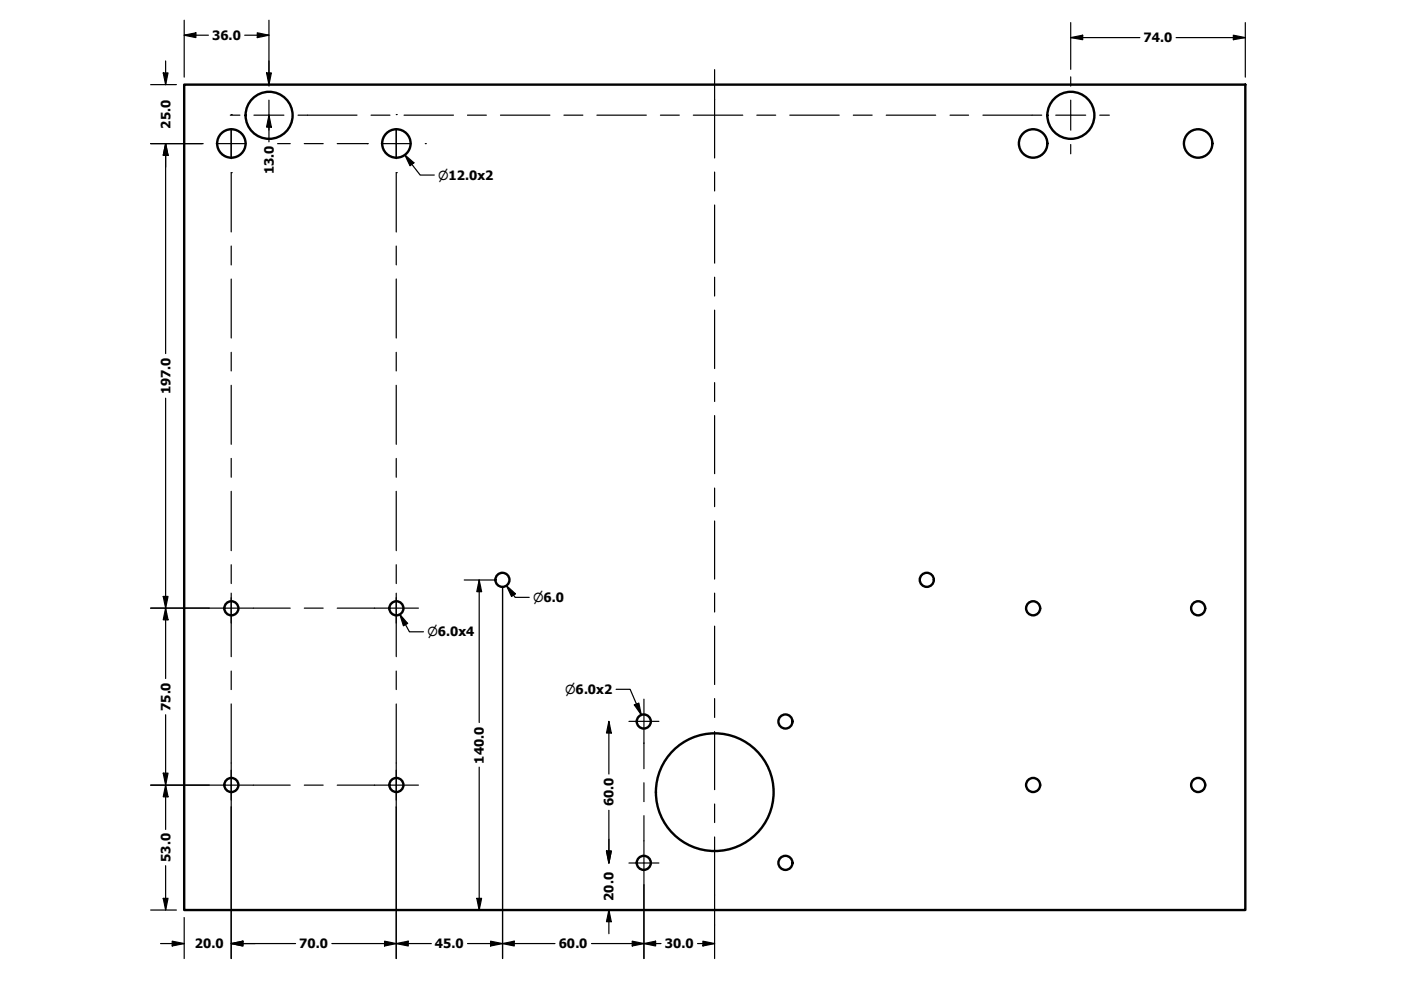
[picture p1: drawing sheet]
<svg xmlns="http://www.w3.org/2000/svg" width="297mm" height="210mm" viewBox="0 0 297 210" stroke-linecap="round" stroke-linejoin="round" font-family="sans-serif">
<!-- layer: Visible (ANSI) -->
<g fill="none" stroke="#000" stroke-width=".51">
<path d="M39.1 17.9h224.9v175h-224.9z"/>
<circle cx="49.1" cy="30.4" r="3"/>
<circle cx="57.1" cy="24.5" r="5"/>
<circle cx="84" cy="30.4" r="3"/>
<circle cx="219" cy="30.4" r="3"/>
<circle cx="227" cy="24.5" r="5"/>
<circle cx="254" cy="30.4" r="3"/>
<circle cx="49.1" cy="129" r="1.49"/>
<circle cx="84" cy="129" r="1.49"/>
<circle cx="106.5" cy="122.9" r="1.49"/>
<circle cx="196.5" cy="122.9" r="1.49"/>
<circle cx="219" cy="129" r="1.49"/>
<circle cx="254" cy="129" r="1.49"/>
<circle cx="136.5" cy="153" r="1.49"/>
<circle cx="166.5" cy="153" r="1.49"/>
<circle cx="49.1" cy="166.4" r="1.49"/>
<circle cx="84" cy="166.4" r="1.49"/>
<circle cx="151.5" cy="168" r="12.5"/>
<circle cx="219" cy="166.4" r="1.49"/>
<circle cx="254" cy="166.4" r="1.49"/>
<circle cx="136.5" cy="182.9" r="1.49"/>
<circle cx="166.5" cy="182.9" r="1.49"/>
</g>
<!-- layer: Centerline (ANSI) -->
<g fill="none" stroke="#000" stroke-width=".25">
<path d="M151.5 14.8v18.7M42.9 30.5h.1M45.8 30.5h6.4M48.8 24.4h2.1M49 24.3h.1M49 36.6h.1M49 27.3v6.3M49 36.6v12.6M53.8 24.4h6.4M58.9 30.5h2.6M63.2 24.4h12.5M64.5 30.5h4"/>
<path d="M71.5 30.5h6.5M77.9 30.5h.1M78.7 24.4h4M80.8 30.5h6.4M84 24.3h.1M84 36.6h.1M84 27.3v6.3M84 36.6v12.6M85.7 24.4h10.4M90.2 30.5h.1M99.1 24.4h4M106.1 24.4h10.5"/>
<path d="M119.6 24.4h4M126.6 24.4h10.4M140 24.4h4M147 24.4h10.5M151.5 36.5v4M160.5 24.4h4M167.4 24.4h10.5M180.9 24.4h4M187.9 24.4h10.5M201.4 24.4h4M208.4 24.4h12.5M223.8 24.4h6.4"/>
<path d="M233.2 24.4h2M49 52.2v4M49 59.2v12.5M84 52.2v4M84 59.2v12.5M151.5 43.5v12.3M151.5 58.8v4M49 74.7v3.9M84 74.7v3.9M151.5 65.8v12.3M49 81.7v12.5M49 97.2v4"/>
<path d="M84 81.7v12.5M84 97.2v4M151.5 81.1v4M151.5 88.1v12.3M49 104.2v12.5M49 119.7v4M84 104.2v12.5M84 119.7v4M151.5 103.5v3.9M151.5 110.5v12.3M44.3 128.9h17.2M49 126.7v12.5"/>
<path d="M64.5 128.9h4M71.5 128.9h17.2M84 126.7v12.5M151.5 125.8v4M151.5 132.8v12.3M49 142.3v3.9M49 149.3v21.8M84 142.3v3.9M84 149.3v21.8M136.5 148.2v14.8M151.5 148.1v4M151.5 155.1v12.3"/>
<path d="M44.3 166.5h17.2M64.5 166.5h4M71.5 166.5h17.2M136.5 166v4M136.5 172.9v14.7M151.5 170.5v3.9M151.5 177.5v18.6"/>
</g>
<!-- layer: Dimension (ANSI) -->
<g fill="none" stroke="#000" stroke-width=".25">
<path d="M31.9 17.9h5.5M34.6 15.5h1l-.5 2.4zM35.1 12.9v5M39.1 7.5l2.4-.5v1zM39.1 4.3v12.1M39.1 7.5h5.1M51.9 7.5h5.1M54.5 7l2.5 .5-2.5 .5zM56.5 15.5h1l-.5 2.4zM57 4.3v13.6M227 8l2.6-.5v.9zM227 8h14.7"/>
<path d="M227 4.8v9.9M249.4 8h14.6M261.5 7.5l2.5 .5-2.5 .4zM264 4.8v11.6M31.9 30.5h11M35.1 30.5l.5 2.4h-1zM35.1 30.5v44.5M57 24.4l.5 2.6h-1zM57 24.4v5.7M85.9 32.9l1.9 1.6-.9 .7zM85.9 32.9l3.2 4.2h3M35.1 84.4v59.5"/>
<path d="M31.9 128.9h12.4M34.6 126.5h1l-.5 2.4zM35.1 128.9l.5 2.5h-1zM84.8 130.3l1.6 1.9-.9 .5zM84.8 130.3l2 3.7h3M98.4 123h6.5M101.6 123l.5 2.4h-1zM101.6 123v30.2M106.6 124.6v78.6M107.4 124.2l1.9 1.7-.8 .6zM107.4 124.2l1.8 2.5h3M35.1 151.5v24.4"/>
<path d="M129.1 152.9l.5 2.5h-1zM129.1 152.9v11.2M130.6 146.1h3l2.4 5.4M134.5 149.5l.9-.4 .6 2.4zM31.9 166.5h12.4M34.6 163.9h1l-.5 2.6zM35.1 166.5l.5 2.4h-1zM49 171.1v32.1M84 171.1v32.1M101.6 162.7v30.2M129.1 171.8v11.2M31.9 192.9h5.5"/>
<path d="M34.6 190.5h1l-.5 2.4zM35.1 183.6v9.3M36.5 199.6l2.6 .5-2.6 .5zM39.1 194.5v8.7M81.5 199.6l2.5 .5-2.5 .5zM101.1 190.5h1l-.5 2.4zM104 199.6l2.6 .5-2.6 .5zM128.6 180.4h1l-.5 2.6zM129.1 192.9l.5 2.5h-1zM129.1 192.9v5.1M134 199.6l2.5 .5-2.5 .5zM136.5 187.6v15.6"/>
<path d="M149 199.6l2.5 .5-2.5 .5zM151.5 196.1v7.1M34 200.1h5.1M49 200.1l2.5-.5v1zM49 200.1h13.7M70.4 200.1h21M84 200.1l2.6-.5v1zM99.1 200.1h18.6M106.6 200.1l2.4-.5v1zM125.4 200.1h14.7M136.5 200.1l2.5-.5v1zM147.9 200.1h3.6"/>
</g>
<g fill="#000">
<path d="M34.6 15.5h1l-.5 2.4zM39.1 7.5l2.4-.5v1zM54.5 7l2.5 .5-2.5 .5zM56.5 15.5h1l-.5 2.4zM227 8l2.6-.5v.9zM261.5 7.5l2.5 .5-2.5 .4zM35.1 30.5l.5 2.4h-1zM57 24.4l.5 2.6h-1zM85.9 32.9l1.9 1.6-.9 .7zM34.6 126.5h1l-.5 2.4zM35.1 128.9l.5 2.5h-1zM84.8 130.3l1.6 1.9-.9 .5z"/>
<path d="M101.6 123l.5 2.4h-1zM107.4 124.2l1.9 1.7-.8 .6zM129.1 152.9l.5 2.5h-1zM134.5 149.5l.9-.4 .6 2.4zM34.6 163.9h1l-.5 2.6zM35.1 166.5l.5 2.4h-1zM34.6 190.5h1l-.5 2.4zM49 200.1l2.5-.5v1zM84 200.1l2.6-.5v1zM101.1 190.5h1l-.5 2.4zM106.6 200.1l2.4-.5v1zM128.6 180.4h1l-.5 2.6z"/>
<path d="M129.1 192.9l.5 2.5h-1zM136.5 200.1l2.5-.5v1zM36.5 199.6l2.6 .5-2.6 .5zM81.5 199.6l2.5 .5-2.5 .5zM104 199.6l2.6 .5-2.6 .5zM134 199.6l2.5 .5-2.5 .5zM149 199.6l2.5 .5-2.5 .5z"/>
</g>
<!-- layer: Center Mark (ANSI) -->
<g fill="none" stroke="#000" stroke-width=".25">
<path d="M57 16.3v2M227 16.3v2M49 27.3v6.3M57 21.2v6.4M84 27.3v6.3M227 21.2v6.4M227 30.6v2M49 125.8v6.3M84 125.8v6.3M133.3 152.9h6.4M49 163.3v6.3M84 163.3v6.3"/>
<path d="M133.3 183h6.4"/>
</g>
<g font-size="2.7">
<text x="45" y="8.5">36.0</text>
<text x="242.4" y="8.9">74.0</text>
<text x="36.1" y="27.3" transform="rotate(-90 36.1 27.3)">25.0</text>
<text x="58" y="37" transform="rotate(-90 58 37)">13.0</text>
<text x="36.1" y="83.6" transform="rotate(-90 36.1 83.6)">197.0</text>
<text x="36.1" y="150.8" transform="rotate(-90 36.1 150.8)">75.0</text>
<text x="102.6" y="161.9" transform="rotate(-90 102.6 161.9)">140.0</text>
<text x="130" y="171" transform="rotate(-90 130 171)">60.0</text>
<text x="36.1" y="182.7" transform="rotate(-90 36.1 182.7)">53.0</text>
<text x="130" y="191" transform="rotate(-90 130 191)">20.0</text>
<text x="41.3" y="201.1">20.0</text>
<text x="63.4" y="201.1">70.0</text>
<text x="92.2" y="201.1">45.0</text>
<text x="118.5" y="201.1">60.0</text>
<text x="141" y="201.1">30.0</text>
</g>
<g font-size="2.6">
<text x="92.9" y="38.1">⌀12.0x2</text>
<text x="113" y="127.6">⌀6.0</text>
<text x="90.6" y="134.9">⌀6.0x4</text>
<text x="119.8" y="147.1">⌀6.0x2</text>
</g>
</svg>
